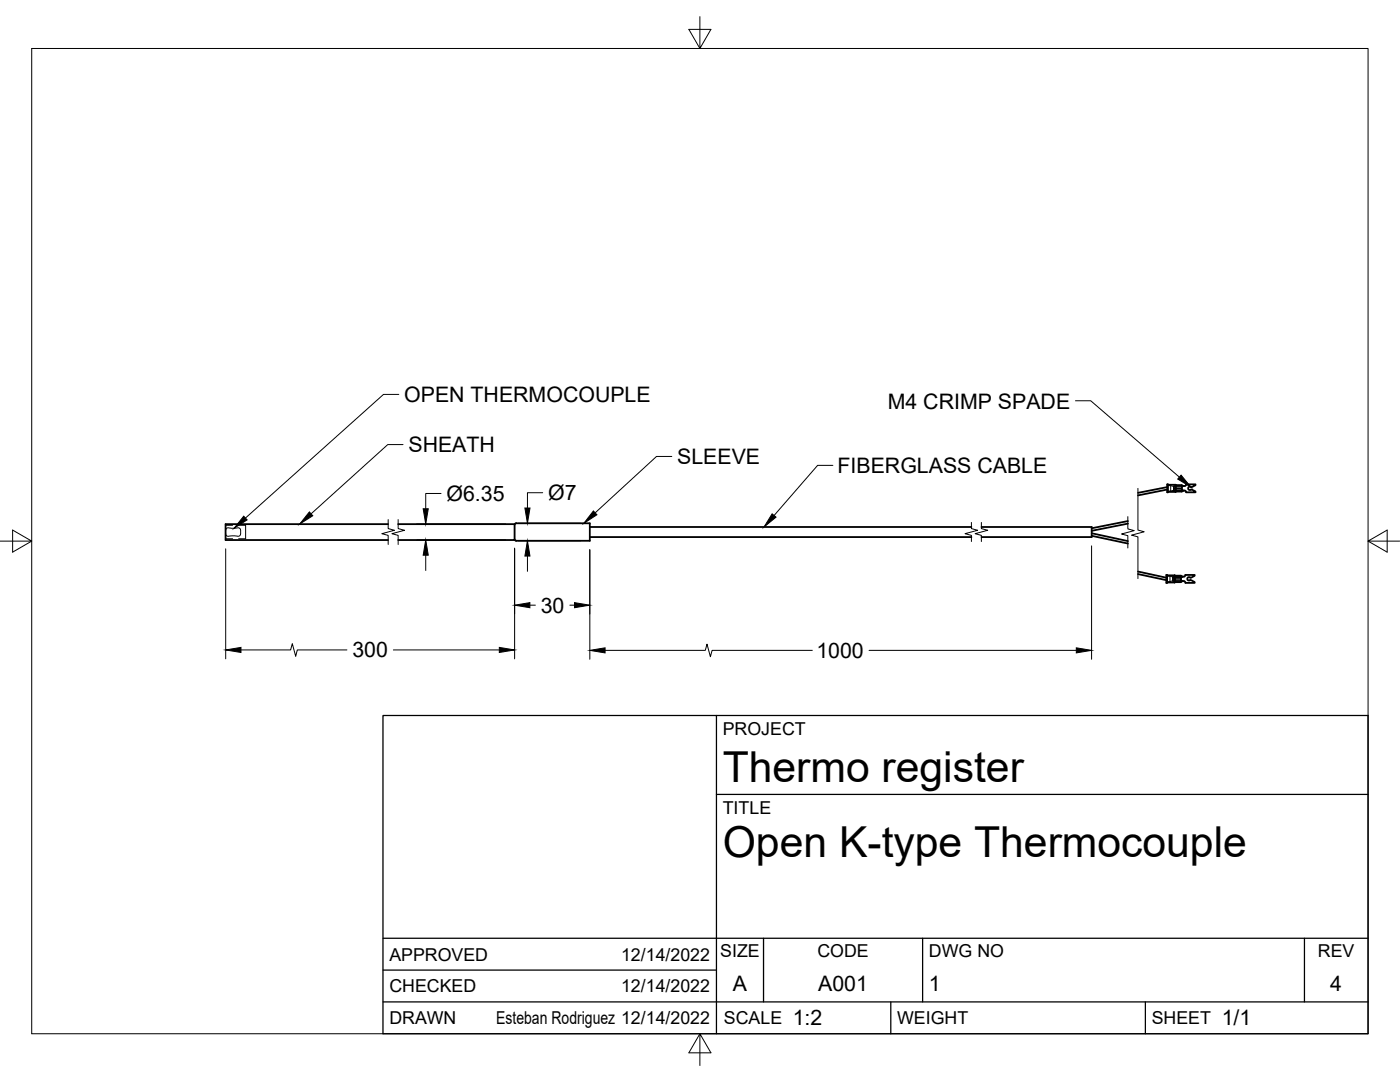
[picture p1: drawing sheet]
<svg xmlns="http://www.w3.org/2000/svg" width="279mm" height="216mm" viewBox="0 0 279 216" stroke-linecap="round" stroke-linejoin="round" font-family="sans-serif">
<!-- layer: Hidden -->
<g fill="none" stroke="#000" stroke-width=".2">
<path d="M232.9 96.9l1.3 .2M232.9 98h.7M233.6 96.9v1.1M234.2 97.1v.7M234.2 97.1h.1M234.3 97v.9M234.3 97.8l-.7 .2M234.3 97v.4h1.6M234.3 97h1.6v.9h-1.6M234.3 97.2h1.6M234.3 97.7h1.6M235.9 97.5h-1.6v.4"/>
<path d="M45 105.8l.1-.2a2.29 2.29 0 0 1 1.7-.2h.3a.74 .74 0 0 1 .9 .9v.1a.59 .59 0 0 1-.2 .6 .59 .59 0 0 1-.7 0l-.5-.1a2.08 2.08 0 0 1-1.5-.1l-.1-.3M45 104.8h1.4M45 107.5h1.4M47.6 104.8h1.4v2.7h-1.4M232.8 115l1.2 .1M232.8 116.1h.7M233.5 115v1.1M234 115.1v.8M234 115.1h.1M234.1 115.1v.9M234.1 115.9l-.6 .2M234.1 115.6v.4"/>
<path d="M234.1 115.1v.3M234.1 115.1h1.6M234.1 115.5h1.6M234.1 115.2h1.6M234.1 115.8h1.6M235.7 115.1v.9h-1.6"/>
</g>
<!-- layer: Visible -->
<g fill="none" stroke="#000" stroke-width=".36">
<path d="M232.9 96.6h.2v1.6h-.2zM232.9 97.7l-5.8 1.1M232.9 97.2l-5.8 1.1M233.1 96.7h1.5M233.1 98.1h1.5M234.6 96.7v1.4M234.6 96.7l1.3 .1v1.3h-1.2M234.7 96.8v1.3M234.7 98.1h-.1M235.9 97.9h.2M235.9 97.7l.2 .2M236.1 97h-.2"/>
<path d="M236.1 97.9h.1M236.1 97h.1M236.1 97l-.2 .2M236.1 97.9h.5l.1 .3M236.2 97h-.1M236.7 96.7l1.9-.1v.2l-.9 .4a.35 .35 0 0 0-.5 0 .35 .35 0 0 0 0 .5 .35 .35 0 0 0 .5 0l.9 .4v.1h-1.9M236.7 96.7l-.1 .2-.4 .1M77.4 104.6h-32.4v3.2h32.4M79.5 104.6h23.2v3.2h-23.2M103 104.4h14.7v3.5h-14.7l-.3-.3M103 104.4l-.3 .3M117.7 105.2h76.2"/>
<path d="M117.7 107.2h76.2M195.9 105.2h22v2h-22M217.9 106.4l7.2 1.6M217.9 106.9l7.2 1.6M225.1 104.5l-7.2 1.4M225.1 104l-7.2 1.4M227.1 114l5.7 1.3M227.1 114.6l5.7 1.2M232.8 114.7h.1v1.6h-.1zM232.9 114.8h1.5M232.9 116.2h1.5M234.4 114.8v1.4"/>
<path d="M234.4 114.8l1.3 .1v1.3h-1.2M234.5 114.9v1.3M234.5 116.2h-.1M235.7 116h.2M235.7 115.8l.2 .2M235.9 115.1h-.2M235.9 115.1l-.2 .1M236 116h.1M236 116h.4l.2 .3M236 115h.1M236.6 114.7h1.8v.2l-.9 .3a.35 .35 0 0 0-.5 0 .35 .35 0 0 0 0 .5 .35 .35 0 0 0 .5 0l.9 .4v.2h-1.8M236.6 114.7l-.2 .3-.4 .1"/>
</g>
<!-- layer: Border -->
<path d="M6.3 9.7h266.7v196.6h-266.7zM139.7 3.3v6.4l2.2-3.8h-4.4l2.2 3.8M0 108h6.3l-3.8-2.2v4.4l3.8-2.2M273 108l3.8 2.2v-4.4l-3.8 2.2h6.4M139.7 206.3l-2.2 3.8h4.4l-2.2-3.8v6.3" fill="none" stroke="#000" stroke-width=".2"/>
<!-- layer: Titleblock -->
<path d="M76.4 142.8h196.6v63.5h-196.6zM143 158.5h130M143 142.8v63.5M76.4 199.9h196.6M76.4 193.6h66.6M76.4 187.2h196.6M152.4 187.2v12.7M177.8 199.9v6.4M184.1 187.2v12.7M228.6 199.9v6.4M260.3 187.2v12.7" fill="none" stroke="#000" stroke-width=".25"/>
<!-- layer: Break Lines -->
<path d="M227.1 97.5v8.3l1.2 .3-2.5 .7 1.3 .3v8.3M77.5 103.7v1.8l1.2 .3-2.5 .7 1.3 .3v1.8M79.5 103.7v1.8l1.2 .3-2.5 .7 1.3 .3v1.8M193.9 104.2v1.3l1.2 .3-2.5 .7 1.3 .3v1.3M195.9 104.2v1.3l1.2 .3-2.5 .7 1.3 .3v1.3M225.1 103.1v2.4l1.3 .4-2.6 .7 1.3 .3v2.4" fill="none" stroke="#000" stroke-width=".2"/>
<!-- layer: FD_Dimensions -->
<g fill="none" stroke="#000" stroke-width=".2">
<path d="M88 98.5h-3v3M108.3 98.3h-3v3.1M45 109.5v22M83.2 107.7h17.7M83.2 104.6h17.7M85 110.8v3M102.7 109.4v22.1M103.5 107.9h12.4M103.5 104.4h12.4M105.3 111v3M117.7 109.7v21.9M217.8 108.9v22.7"/>
<path d="M48.1 129.7h9.9l.3-1.3 .7 2.6 .3-1.3h9.9M78.5 129.7h21.2M105.7 120.8h1.1M113.7 120.8h1M120.8 129.8h20l.3-1.3 .7 2.5 .3-1.2h20M173.4 129.8h41.4"/>
</g>
<path d="M85 107.7l.5 3.1h-1zM84.5 101.5h1l-.5 3.1zM105.3 107.9l.5 3.1h-1zM104.8 101.4h1l-.5 3zM45 129.7l3.1-.5v1zM99.7 129.2l3 .5-3 .5zM102.7 120.8l3-.6v1.1zM114.7 120.2l3 .6-3 .5zM117.7 129.8l3.1-.5v1zM214.8 129.3l3 .5-3 .5z" fill="#000" stroke="#000" stroke-width=".2"/>
<!-- layer: Leaders -->
<path d="M235.7 94.8l2 2.4-2.7-1.6zM48.6 103l.7 .7-2.6 1.7zM61.7 102.2l.7 .7-2.6 1.7zM118.4 102l.7 .7-2.6 1.7zM154.1 102.5l.8 .7-2.4 2z" fill="#000" stroke="#000" stroke-width=".2"/>
<path d="M79.6 78.7h-3.1l-27.5 24.7M214.6 80h3.1l17.7 15.2M80.4 88.7h-3l-15.3 13.8M134.1 91.1h-3.1l-12.2 11.2M166.2 92.9h-3l-8.7 9.9" fill="none" stroke="#000" stroke-width=".2"/>
<g font-size="8.5">
<text x="144.3" y="156">Thermo register</text>
<text x="144.3" y="171">Open K-type Thermocouple</text>
</g>
<g font-size="4.3">
<text x="80.7" y="80.2">OPEN THERMOCOUPLE</text>
<text x="177.2" y="81.5">M4 CRIMP SPADE</text>
<text x="81.5" y="90.3">SHEATH</text>
<text x="135.1" y="92.6">SLEEVE</text>
<text x="167.2" y="94.4">FIBERGLASS CABLE</text>
<text x="89.1" y="99.9">Ø6.35</text>
<text x="109.4" y="99.8">Ø7</text>
<text x="107.9" y="122.3">30</text>
<text x="70.3" y="131.2">300</text>
<text x="162.9" y="131.3">1000</text>
<text x="146.3" y="197.7">A</text>
<text x="163.3" y="197.7">A001</text>
<text x="185.4" y="197.7">1</text>
<text x="265.5" y="197.7">4</text>
<text x="158.2" y="204.6">1:2</text>
<text x="243.8" y="204.6">1/1</text>
</g>
<g font-size="3.5">
<text x="144.3" y="146.6">PROJECT</text>
<text x="144.3" y="162.3">TITLE</text>
<text x="77.7" y="191.7">APPROVED</text>
<text x="124" y="191.7">12/14/2022</text>
<text x="143.7" y="191">SIZE</text>
<text x="163.1" y="191">CODE</text>
<text x="185.4" y="191">DWG NO</text>
<text x="263" y="191">REV</text>
<text x="77.7" y="198">CHECKED</text>
<text x="124" y="198">12/14/2022</text>
<text x="77.7" y="204.4">DRAWN</text>
<text x="99" y="204.4">Esteban Rodriguez 12/14/2022</text>
<text x="144.5" y="204.4">SCALE</text>
<text x="179" y="204.4">WEIGHT</text>
<text x="229.8" y="204.4">SHEET</text>
</g>
</svg>
